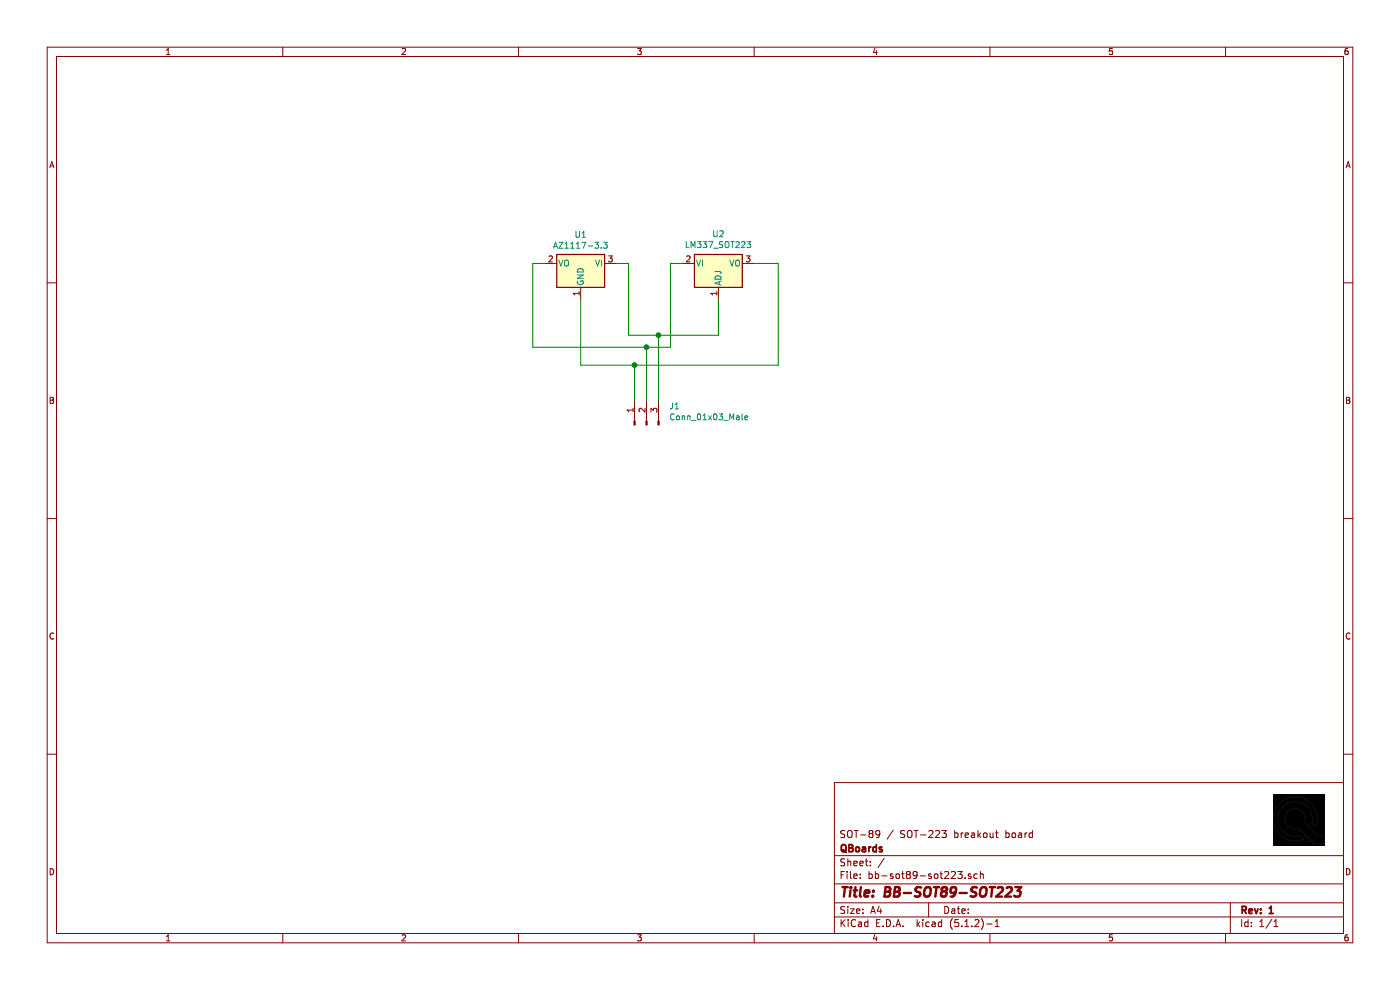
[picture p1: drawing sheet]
EESchema Schematic File Version 4
EELAYER 29 0
EELAYER END
$Descr A4 11693 8268
encoding utf-8
Sheet 1 1
Title "BB-SOT89-SOT223"
Date ""
Rev "1"
Comp "QBoards"
Comment1 "SOT-89 / SOT-223 breakout board"
Comment2 ""
Comment3 ""
Comment4 ""
$EndDescr
$Comp
L Regulator_Linear:LM337_SOT223 U2
U 1 1
P 6000 2200
F 0 "U2" H 6000 1958 50  0000 C CNN
F 1 "LM337_SOT223" H 6000 2049 50  0000 C CNN
F 2 "Package_TO_SOT_SMD:SOT-223-3_TabPin2" H 6000 2000 50  0001 C CIN
F 3 "http://www.ti.com/lit/ds/symlink/lm337-n.pdf" H 6000 2200 50  0001 C CNN
	1    6000 2200
	1    0    0    1   
$EndComp
$Comp
L Regulator_Linear:AZ1117-3.3 U1
U 1 1
P 4850 2200
F 0 "U1" H 4850 2442 50  0000 C CNN
F 1 "AZ1117-3.3" H 4850 2351 50  0000 C CNN
F 2 "Package_TO_SOT_SMD:SOT-89-3_Handsoldering" H 4850 2450 50  0001 C CIN
F 3 "https://www.diodes.com/assets/Datasheets/AZ1117.pdf" H 4850 2200 50  0001 C CNN
	1    4850 2200
	-1   0    0    -1  
$EndComp
$Comp
L Connector:Conn_01x03_Male J1
U 1 1
P 5400 3550
F 0 "J1" V 5554 3362 50  0000 R CNN
F 1 "Conn_01x03_Male" V 5463 3362 50  0000 R CNN
F 2 "qboards_connectors:PinHeader_1x03_P2.54mm_Vertical_dual" H 5400 3550 50  0001 C CNN
F 3 "~" H 5400 3550 50  0001 C CNN
	1    5400 3550
	0    -1   -1   0   
$EndComp
Wire Wire Line
	5300 3050 5300 3350
Wire Wire Line
	4850 2500 4850 3050
Wire Wire Line
	4850 3050 5300 3050
Connection ~ 5300 3050
Wire Wire Line
	5500 3350 5500 2800
Wire Wire Line
	5400 2900 5400 3350
Wire Wire Line
	4550 2200 4450 2200
Wire Wire Line
	4450 2200 4450 2900
Wire Wire Line
	4450 2900 5400 2900
Connection ~ 5400 2900
Wire Wire Line
	5500 2800 5250 2800
Wire Wire Line
	5250 2800 5250 2200
Wire Wire Line
	5250 2200 5150 2200
Wire Wire Line
	5700 2200 5600 2200
Wire Wire Line
	5400 2900 5600 2900
Wire Wire Line
	6500 3050 6500 2200
Wire Wire Line
	5300 3050 6500 3050
Wire Wire Line
	6300 2200 6500 2200
Wire Wire Line
	5600 2900 5600 2200
Wire Wire Line
	5500 2800 6000 2800
Wire Wire Line
	6000 2800 6000 2500
Connection ~ 5500 2800
$EndSCHEMATC
